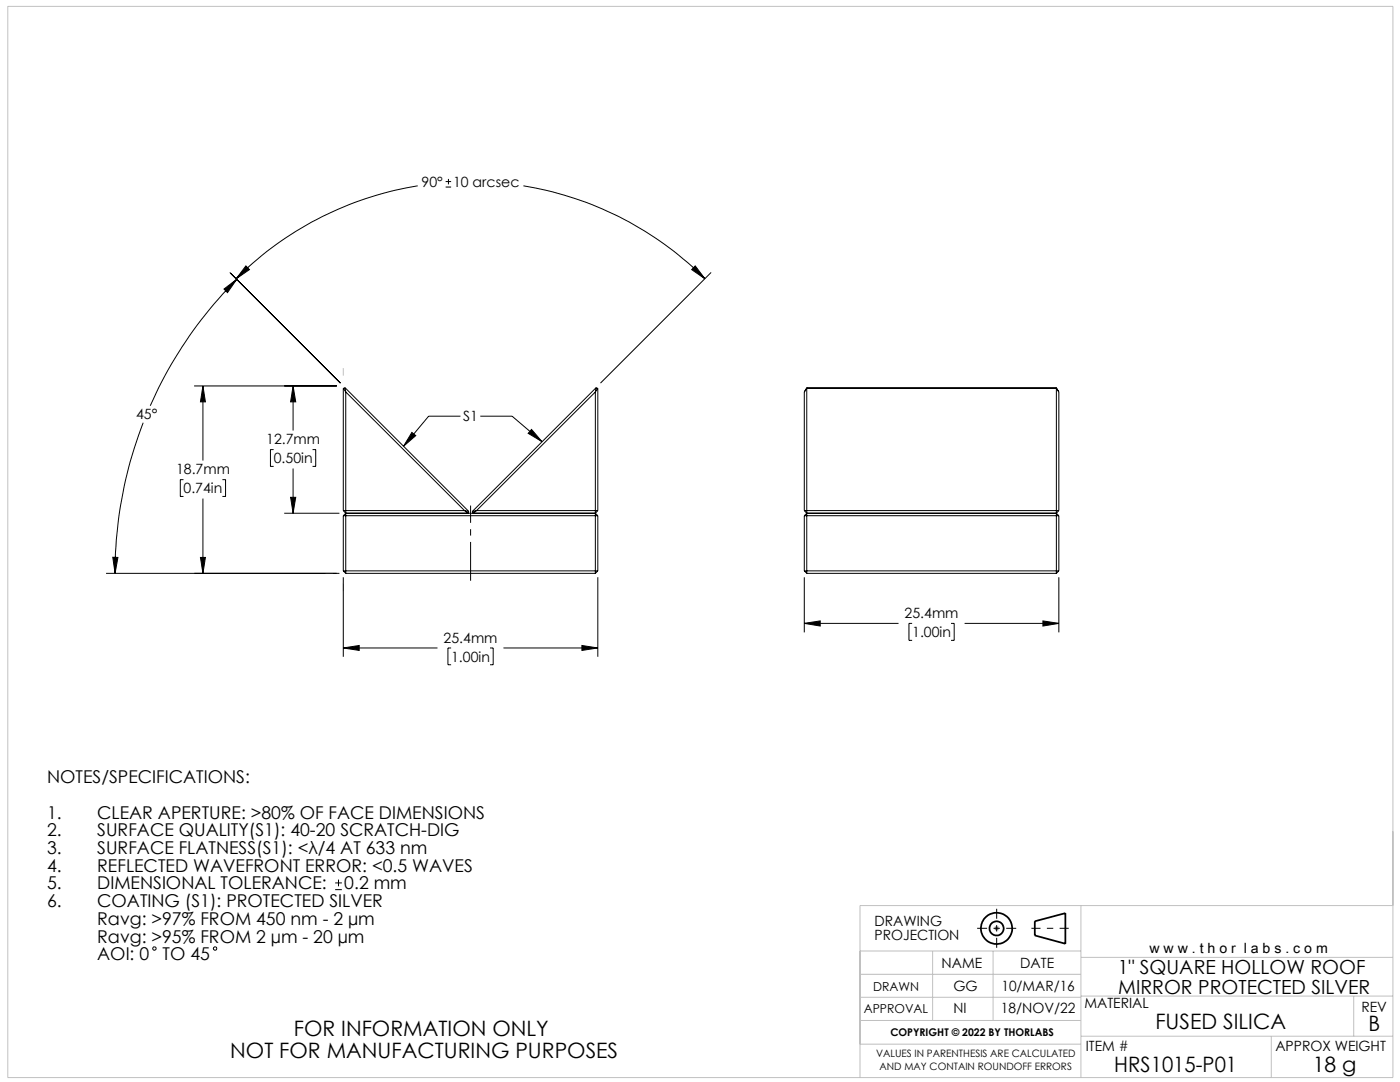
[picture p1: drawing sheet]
<svg xmlns="http://www.w3.org/2000/svg" width="279mm" height="216mm" viewBox="0 0 279 216" stroke-linecap="round" stroke-linejoin="round" font-family="sans-serif">
<g fill="none" stroke="#000" stroke-width=".35">
<path d="M206.5 183.8l6.1-1.6v6.1l-6.1-1.6z"/>
<circle cx="198.9" cy="185.2" r="3.1"/>
<circle cx="198.9" cy="185.2" r="1.4"/>
</g>
<path d="M198.4 185.2h1M198.5 184.9l.7 .7M198.9 184.7v1M199.2 184.9l-.7 .7" fill="none" stroke="#808080" stroke-width=".2"/>
<path d="M205.8 185.2h7.5" fill="none" stroke="#000" stroke-width=".2" stroke-dasharray="15.2 1.3 1.3 1.3" stroke-dashoffset="13.4" stroke-linecap="butt"/>
<path d="M195 185.2h7.8M198.9 181.3v7.8" fill="none" stroke="#000" stroke-width=".2" stroke-dasharray="15.2 1.3 1.3 1.3" stroke-dashoffset="13.2" stroke-linecap="butt"/>
<g fill="none" stroke="#c0c0c0" stroke-width=".2">
<path d="M1.6 1.3h276.4v213.7h-276.4zM66 74.5l1.1 1.1M68.5 73.4v1.6M64.9 114.4h1.6M68.5 116.5v1.5M171.6 189.8h44.1M171.6 199h44.1M171.6 194.4h44.1M186.1 189.8v13.8M198.2 189.8v13.8M215.7 198.8h62.3M215.7 180.7v34.3"/>
<path d="M215.7 191h62.3M270.2 198.8v8M278 180.7h-106.4v34.3M171.6 203.6h44.1M171.6 208.4h44.1M215.7 206.8h62.3M253.7 206.8v8.2"/>
</g>
<g fill="none" stroke="#000" stroke-width=".2">
<path d="M83.4 37.1a65.9 65.9 0 0 0-36.3 18.5M88.9 37.3h1.1M88.9 36.2h1.1M89.5 35.7v1.1M104.5 37.1a65.9 65.9 0 0 1 36.2 18.5M44.7 57.7l2.5-2-1.8 2.7zM45.9 54.4l22 22M47.2 55.7a82.6 82.6 0 0 0-17.2 25.3M49.1 53.1l.7 .7-2.7 1.8zM138.7 53.1l2 2.5-2.7-1.8zM141.9 54.4l-22.1 22M38.7 77h28.5"/>
<path d="M40.5 77l.5 3.2h-1zM40.5 77v14.9M58.5 77l.5 3.2h-1zM58.5 77v8.9M68.5 77.5v24.4M68.5 77.5l.5 .7M68.9 77.4l24.7 24.7M68.9 77.4l.1 .8M68.9 77.4l-.4 .1M69 78.2v36.2M69 78.2l23.7 23.7M118.8 78.2v36.2"/>
<path d="M118.8 78.2l-23.7 23.7M119 77.4l-.2 .8M119 77.4l.3 .1M119 77.4l-24.7 24.7M119.3 77.5l-.5 .7M119.3 77.5v24.4M160.5 78.2l.5-.7h49.8l.5 .7M160.5 78.2v23.7M161 77.4v37M161 77.4h49.8M161 77.4l-.5 .8M210.8 77.4l.5 .8"/>
<path d="M210.8 77.4v37M211.3 78.2v23.7M28.6 84.3a84 84 0 0 0-5.6 30.1M36.6 95.7h-.6v3.4h.6M40.5 99.5v14.9M44.4 95.7h.6v3.4h-.6M54.6 89.7h-.6v3.4h.6M58 99.2h1l-.5 3.2zM58.5 93.5v8.9M62.4 89.7h.6v3.4h-.6M82.2 86.3l.8 .6-2.5 2.1zM91.9 83h-6.4l-5 6"/>
<path d="M95.8 83h6.4l6 5.1M106.1 85.7l2.1 2.4-2.8-1.6zM21.2 114.4h46.5M22.5 111.2h1l-.5 3.2zM40 111.2h1l-.5 3.2zM56.7 102.4h11M68.5 101.9h24.2M68.5 102.9v11M68.5 101.9l.5 .5M68.5 113.9h50.8M68.5 102.9h50.8M68.5 113.9l.5 .5"/>
<path d="M68.5 115.2v15.9M69 102.4h49.8M69 114.4h49.8M69 102.4l-.5 .5M92.7 101.9l.7 .5 .2-.3M92.7 101.9l.9 .2M95.1 101.9h24.2M95.1 101.9l-.8 .2M95.1 101.9l-.7 .5-.1-.3M118.8 102.4l.5 .5M119.3 102.9v11M119.3 101.9l-.5 .5"/>
<path d="M119.3 113.9l-.5 .5M119.3 115.2v15.9M160.5 101.9h50.8M160.5 113.9h50.8M160.5 102.9h50.8M160.5 101.9l.5 .5M160.5 102.9v11M160.5 113.9l.5 .5M160.5 115.2v11M161 102.4h49.8M161 114.4h49.8M161 102.4l-.5 .5"/>
<path d="M210.8 102.4l.5 .5M211.3 102.9v11M211.3 101.9l-.5 .5M211.3 113.9l-.5 .5M211.3 115.2v11M68.5 129.3l3.2-.5v1zM68.5 129.3h18.8M90 129.3h-.6v3.3h.6M97.8 129.3h.6v3.3h-.6M100.5 129.3h18.8M116.1 128.8l3.2 .5-3.2 .5zM160.5 124.4l3.2-.5v1z"/>
<path d="M160.5 124.4h18.8M182 124.4h-.6v3.4h.6M189.8 124.4h.6v3.4h-.6M192.5 124.4h18.8M208.1 123.9l3.2 .5-3.2 .5zM66.9 177.5h1.3M66.9 176.2h1.3M67.6 175.5v1.3"/>
<circle cx="30.8" cy="189.3" r=".34"/>
<circle cx="42.9" cy="189.3" r=".33"/>
</g>
<path d="M93.9 115.9v-15" fill="none" stroke="#000" stroke-width=".2" stroke-dasharray="15.2 1.3 1.3 1.3" stroke-dashoffset="7.5" stroke-linecap="butt"/>
<g fill="#000">
<path d="M44.7 57.7l2.5-2-1.8 2.7zM22.5 111.2h1l-.5 3.2zM116.1 128.8l3.2 .5-3.2 .5zM68.5 129.3l3.2-.5v1zM138.7 53.1l2 2.5-2.7-1.8zM49.1 53.1l.7 .7-2.7 1.8zM160.5 124.4l3.2-.5v1zM208.1 123.9l3.2 .5-3.2 .5z"/>
<path d="M82.2 86.3l.8 .6-2.5 2.1zM106.1 85.7l2.1 2.4-2.8-1.6z"/>
<path d="M40 111.2h1l-.5 3.2zM40.5 77l.5 3.2h-1zM58.5 77l.5 3.2h-1zM58 99.2h1l-.5 3.2z"/>
</g>
<g font-size="4.2">
<text x="58.6" y="206.8">FOR INFORMATION ONLY</text>
<text x="230.6" y="205.2">FUSED SILICA</text>
<text x="273.1" y="205.8">B</text>
<text x="45.9" y="211">NOT FOR MANUFACTURING PURPOSES</text>
<text x="222.4" y="213.9">HRS1015-P01</text>
<text x="262" y="213.9">18 g</text>
</g>
<g font-size="3.9">
<text x="223.1" y="194.4">1&quot; SQUARE HOLLOW ROOF</text>
<text x="223.2" y="198.3">MIRROR PROTECTED SILVER</text>
</g>
<g font-size="3.5">
<text x="9.4" y="156.3">NOTES/SPECIFICATIONS:</text>
<text x="9.4" y="163.4">1.</text>
<text x="9.4" y="166.9">2.</text>
<text x="19.4" y="163.4">CLEAR APERTURE: &gt;80% OF FACE DIMENSIONS</text>
<text x="19.4" y="166.9">SURFACE QUALITY(S1): 40-20 SCRATCH-DIG</text>
<text x="9.4" y="170.4">3.</text>
<text x="9.4" y="174">4.</text>
<text x="19.4" y="170.4">SURFACE FLATNESS(S1): &lt;λ/4 AT 633 nm</text>
<text x="19.4" y="174">REFLECTED WAVEFRONT ERROR: &lt;0.5 WAVES</text>
<text x="9.4" y="177.5">5.</text>
<text x="19.4" y="177.5">DIMENSIONAL TOLERANCE:</text>
<text x="68.7" y="177.5">0.2 mm</text>
<text x="9.4" y="181">6.</text>
<text x="19.4" y="181">COATING (S1): PROTECTED SILVER</text>
<text x="19.4" y="184.5">Ravg: &gt;97% FROM 450 nm - 2 µm</text>
<text x="19.4" y="188.1">Ravg: &gt;95% FROM 2 µm - 20 µm</text>
<text x="19.4" y="191.6">AOI: 0</text>
<text x="32.4" y="191.6">TO 45</text>
</g>
<g font-size="2.8">
<text x="84.1" y="37.3">90°</text>
<text x="90.4" y="37.3">10 arcsec</text>
<text x="27.2" y="83.7">45°</text>
<text x="53.1" y="88.6">12.7mm</text>
<text x="92.4" y="84.1">S1</text>
<text x="35.1" y="94.6">18.7mm</text>
<text x="54.6" y="92.4">0.50in</text>
<text x="36.6" y="98.4">0.74in</text>
<text x="180.5" y="123.3">25.4mm</text>
<text x="88.5" y="128.2">25.4mm</text>
<text x="182" y="127.1">1.00in</text>
<text x="90" y="132">1.00in</text>
<text x="174.5" y="184.8">DRAWING</text>
<text x="174.5" y="187.6">PROJECTION</text>
<text x="229.4" y="190.2">w w w . t h o r l a b s . c o m</text>
<text x="187.9" y="193.2">NAME</text>
<text x="190.3" y="197.7">GG</text>
<text x="199.9" y="197.7">10/MAR/16</text>
<text x="203.6" y="193.2">DATE</text>
<text x="190.3" y="202.2">NI</text>
<text x="199.7" y="202.2">18/NOV/22</text>
<text x="216.4" y="201.2">MATERIAL</text>
<text x="271.7" y="201.8">REV</text>
<text x="216.7" y="209.7">ITEM #</text>
<text x="254.5" y="209.7">APPROX WEIGHT</text>
</g>
<g font-size="2.5">
<text x="174.2" y="197.7">DRAWN</text>
<text x="172.4" y="202.2">APPROVAL</text>
</g>
<text font-size="2.1" x="177.7" y="206.8">COPYRIGHT © 2022 BY THORLABS</text>
<g font-size="2">
<text x="174.8" y="211">VALUES IN PARENTHESIS ARE CALCULATED</text>
<text x="175.5" y="213.5">AND MAY CONTAIN ROUNDOFF ERRORS</text>
</g>
</svg>
